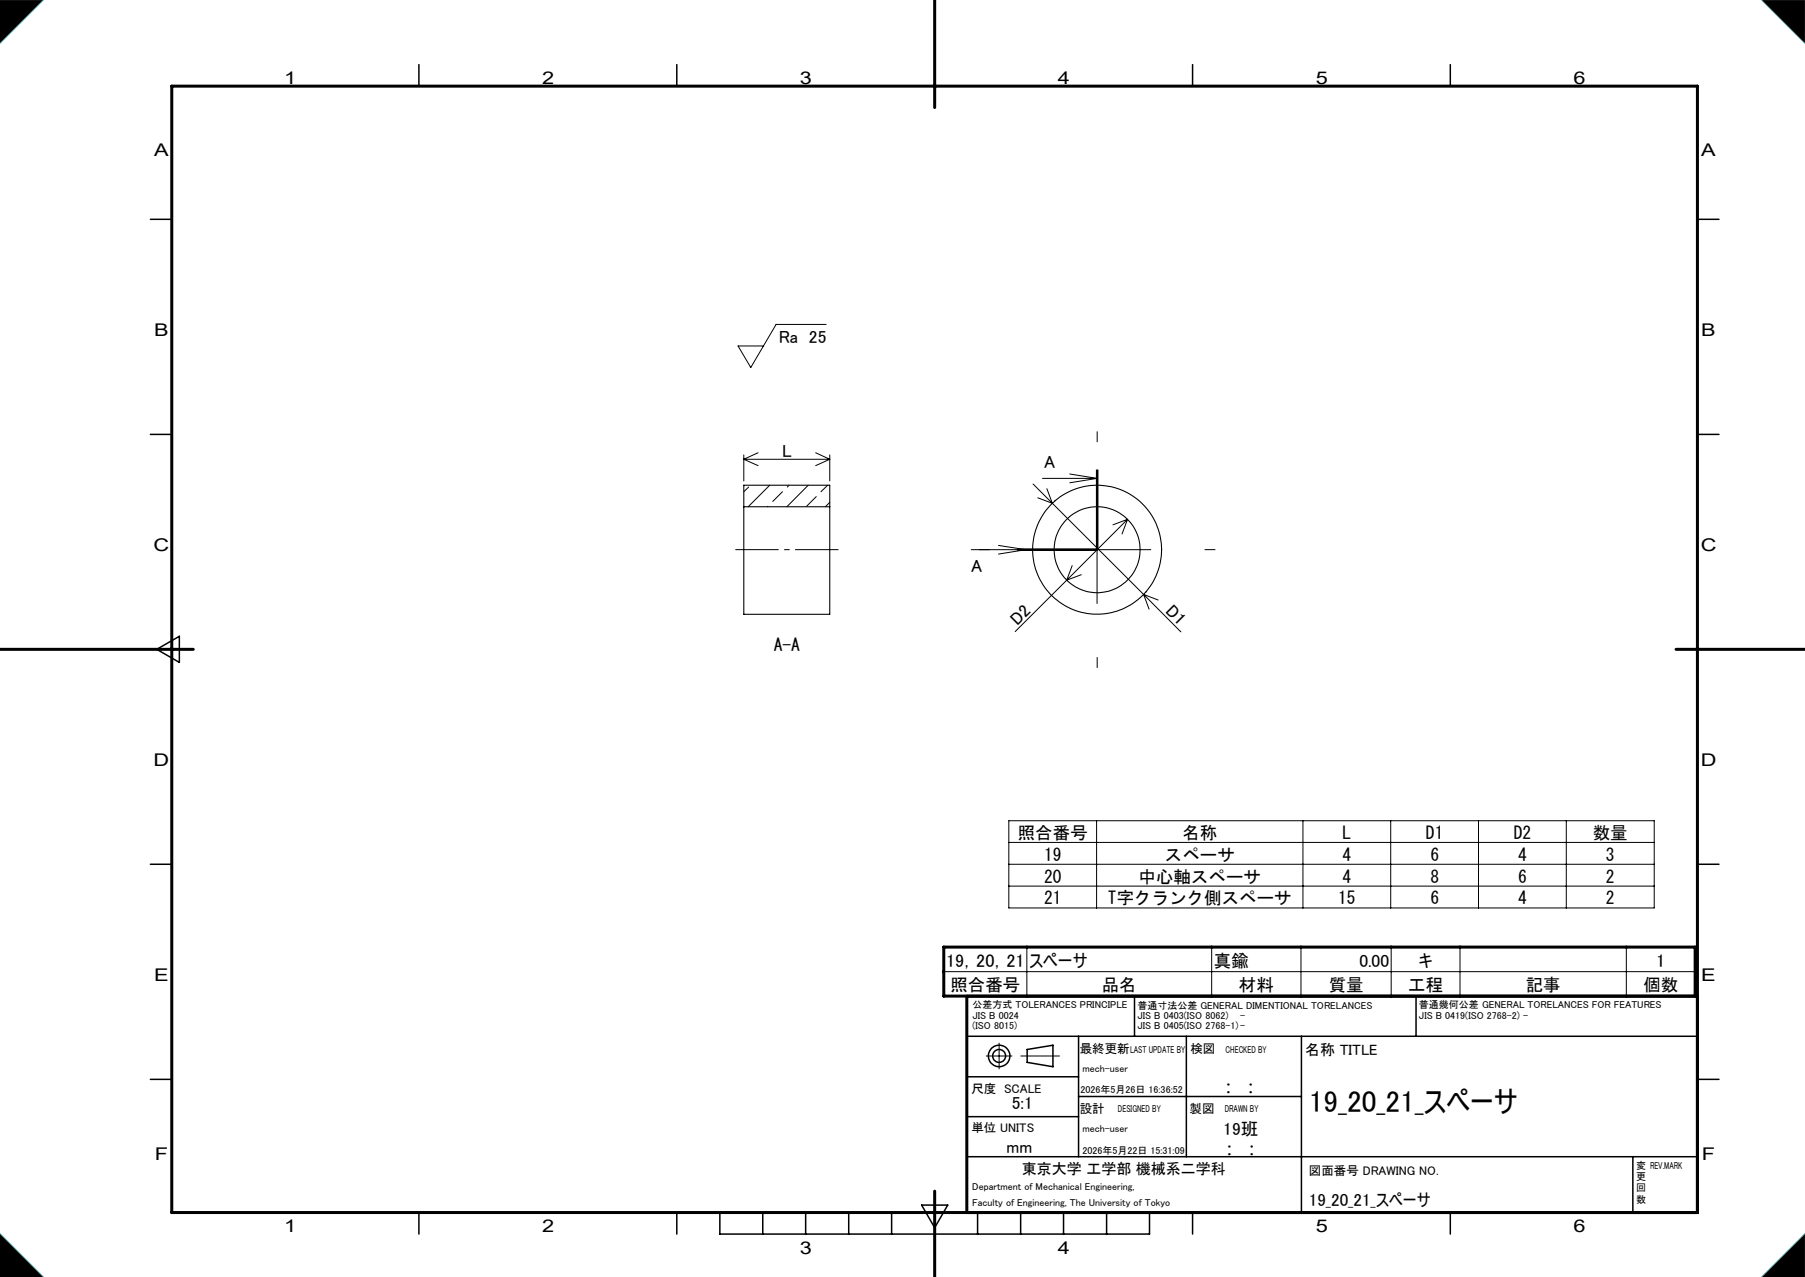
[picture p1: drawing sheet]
<svg xmlns="http://www.w3.org/2000/svg" width="420mm" height="297mm" viewBox="0 0 420 297" stroke-linecap="round" stroke-linejoin="round" font-family="sans-serif">
<g fill="none" stroke="#000" stroke-width=".25">
<path d="M173.1 117.9v25h20v-25M173.1 117.9v-5h20v5M173.1 117.9h20"/>
<circle cx="255.3" cy="127.9" r="15"/>
<circle cx="255.3" cy="127.9" r="10"/>
</g>
<g fill="none" stroke="#000" stroke-width=".23">
<path d="M0 0h10l-10 10zM410 0h10v10zM192.2 75.5h-11.6l-5.9 10-3-5h6M173.1 105.8v6.1M173.1 106.8h20M173.1 106.8l3.3 1.5M174.2 113.3l-1.1 1.1M176.4 105.3l-3.3 1.5M178.7 117.8l-.1 .1M179.1 112.9l-5 5M182.1 114.4l-2.3 2.2M183.6 112.9l-.4 .4"/>
<path d="M188.1 112.9l-5 5M189.8 105.3l3.3 1.5M189.9 115.5l-2.2 2.3M192.6 112.9l-1.6 1.5M193.1 116.8l-1 1.1M193.1 105.8v6.1M193.1 106.8l-3.3 1.5M240.4 112.6l4.5 4.4M241.5 115.8l3.4 1.2M242.6 111.3h12.7M243.6 113.7l1.3 3.3M244.9 117l21.2 21.3"/>
<path d="M245.6 116.3l-.2 .3M248.9 110.2l6.4 1.1M255.1 109.2v9.3zM255.1 118.5v9.3M255.3 115.4v25M255.3 111.3l-6.4 1M255.3 109.2v18.6M255.5 109.2v18.6M226 127.8h41.8M232.3 126.9l6.4 .9-6.4 1.1M236.7 127.7h18.6M236.7 128h18.6"/>
<path d="M248.2 134.9l-12 12M249.5 131.5l-1.3 3.4M251.6 133.7l-3.4 1.2M262.4 120.8l-14.2 14.1M262.4 120.8l-3.4 1.3M262.4 120.8l-1.3 3.4M266.1 138.3l8.7 8.7M266.1 138.3l3.4 1.3M266.1 138.3l1.3 3.4M266.8 137.5l-.2 .3M234.7 190.9h150.2v20.3h-150.2zM234.7 195.9h150.2"/>
<path d="M255.2 190.9v20.3M303.2 190.9v20.3M323.6 190.9v20.3M344 190.9v20.3M364.5 190.9v20.3M234.7 201h150.2M234.7 206.1h150.2M219.6 226h174.8M238.9 220.3v11.4M281.9 220.3v11.4M302.7 220.3v11.4M323.7 220.3v11.4"/>
<path d="M339.7 220.3v11.4M378.4 220.3v11.4M229.5 245.6h6M232.5 242.6v6M237.5 245.6h9M0 287l10 10h-10zM410 297l10-10v10z"/>
</g>
<g fill="none" stroke="#000" stroke-width=".35">
<path d="M97.5 15v5M157.5 15v5M277.5 15v5M337.5 15v5M35 51h5M395 51h5M35 101h5M395 101h5M36.5 151l5.2-3v6.1zM35 201h5M395 201h5M264 231.7v9.3"/>
<path d="M329.5 231.7v9.3M35 251h5M225 241h170M225 250.4h26M225 259.7h26M245 248.1v-5l-6 1v3l6 1M251 241v28M251 255h51.8M276 241v28M302.8 241v41M395 251h5M225 269h170"/>
<path d="M379.9 269v13M97.5 282v5M157.5 282v5M167.5 282v5h100v-5M177.5 282v5M187.5 282v5M197.5 282v5M207.5 282v5M214.5 280.3h6l-3 5.2zM227.5 282v5M237.5 282v5M247.5 282v5"/>
<path d="M257.5 282v5M277.5 282v5M337.5 282v5"/>
<circle cx="232.5" cy="245.6" r="2.5"/>
<circle cx="232.5" cy="245.6" r="1.5"/>
</g>
<path d="M217.5 0v25M40 20h355v262h-355zM0 151h45M390 151h30M219.6 220.3h174.8v11.4h-174.8zM395 231.7h-170v50.3M217.5 277v20" fill="none" stroke="#000" stroke-width=".7"/>
<path d="M0 0h10l-10 10zM410 0h10v10zM0 287l10 10h-10zM410 297l10-10v10z" fill="none" stroke="#0ff" stroke-width=".23"/>
<path d="M0 0v10l10-10zM410 0l10 10v-10zM410 297h10v-10zM0 287v10h10z" fill-rule="evenodd" fill="#000"/>
<path d="M255.3 102.8v-2.5M230.3 127.8h-2.5M280.3 127.8h2.5M255.3 152.8v2.5" fill="none" stroke="#000" stroke-width=".23" stroke-dasharray="30.5 1.3 1.3 1.3" stroke-linecap="butt"/>
<path d="M171.1 127.8h24" fill="none" stroke="#000" stroke-width=".23" stroke-dasharray="30.5 1.3 1.3 1.3" stroke-dashoffset="20.4" stroke-linecap="butt"/>
<path d="M255.3 127.8v-18.6M255.3 127.8h-18.6" fill="none" stroke="#000" stroke-width=".23" stroke-dasharray="6.3 1.3 1.3 1.3" stroke-dashoffset="4" stroke-linecap="butt"/>
<text font-size="7" x="304.6" y="258.7">19_20_21_スペーサ</text>
<g font-size="4.2">
<text x="220.1" y="224.9">19，20，21</text>
<text x="239.4" y="224.9">スペーサ</text>
<text x="385.4" y="224.9">1</text>
</g>
<g font-size="4.1">
<text x="66.1" y="19.6">1</text>
<text x="126.1" y="19.6">2</text>
<text x="186.1" y="19.6">3</text>
<text x="246.1" y="19.6">4</text>
<text x="306.1" y="19.6">5</text>
<text x="366.1" y="19.6">6</text>
<text x="35.9" y="36.3">A</text>
<text x="395.9" y="36.3">A</text>
<text x="35.9" y="78.1">B</text>
<text x="181.3" y="79.9">Ra 25</text>
<text x="395.9" y="78.1">B</text>
<text x="182" y="106.2">L</text>
<text x="242.9" y="109">A</text>
<text x="35.8" y="128.1">C</text>
<text x="395.8" y="128.1">C</text>
<text x="226" y="133.1">A</text>
<text x="271" y="142.4" transform="rotate(45 271 142.4)">D1</text>
<text x="236.7" y="145.6" transform="rotate(-45 236.7 145.6)">D2</text>
<text x="180" y="151.5">A-A</text>
<text x="35.8" y="178.1">D</text>
<text x="395.8" y="178.1">D</text>
<text x="236.8" y="195.1">照合番号</text>
<text x="275.1" y="195.1">名称</text>
<text x="312.4" y="195.1">L</text>
<text x="331.8" y="195.1">D1</text>
<text x="352.2" y="195.1">D2</text>
<text x="370.6" y="195.1">数量</text>
<text x="242.9" y="200.2">19</text>
<text x="271.1" y="200.2">スペーサ</text>
<text x="312.4" y="200.2">4</text>
<text x="332.8" y="200.2">6</text>
<text x="353.3" y="200.2">4</text>
<text x="373.7" y="200.2">3</text>
<text x="242.9" y="205.3">20</text>
<text x="264.9" y="205.3">中心軸スペーサ</text>
<text x="312.4" y="205.3">4</text>
<text x="332.8" y="205.3">8</text>
<text x="353.3" y="205.3">6</text>
<text x="373.7" y="205.3">2</text>
<text x="242.9" y="210.3">21</text>
<text x="257.8" y="210.3">T字クランク側スペーサ</text>
<text x="311.4" y="210.3">15</text>
<text x="332.8" y="210.3">6</text>
<text x="353.3" y="210.3">4</text>
<text x="373.7" y="210.3">2</text>
<text x="282.4" y="224.8">真鍮</text>
<text x="316.3" y="224.8">0.00</text>
<text x="330.1" y="224.8">キ</text>
<text x="35.9" y="228.1">E</text>
<text x="221.1" y="230.5">照合番号</text>
<text x="256.4" y="230.5">品名</text>
<text x="288.3" y="230.5">材料</text>
<text x="309.2" y="230.5">質量</text>
<text x="327.7" y="230.5">工程</text>
<text x="355" y="230.5">記事</text>
<text x="382.4" y="230.5">個数</text>
<text x="395.9" y="228.1">E</text>
<text x="285.2" y="254.2">:</text>
<text x="290.4" y="254.2">:</text>
<text x="235.5" y="258">5:1</text>
<text x="284.6" y="264">19班</text>
<text x="36" y="269.8">F</text>
<text x="234.2" y="268.3">mm</text>
<text x="285.4" y="268.7">:</text>
<text x="290.6" y="268.7">:</text>
<text x="396" y="269.8">F</text>
<text x="304.6" y="280.5">19_20_21_スペーサ</text>
<text x="66.1" y="286.6">1</text>
<text x="126.1" y="286.6">2</text>
<text x="306.1" y="286.6">5</text>
<text x="366.1" y="286.6">6</text>
<text x="186.1" y="291.6">3</text>
<text x="246.1" y="291.6">4</text>
</g>
<g font-size="3.5">
<text x="303.7" y="245.4">名称 TITLE</text>
<text x="237.7" y="273">東京大学 工学部 機械系二学科</text>
</g>
<g font-size="2.9">
<text x="251.3" y="244.9">最終更新</text>
<text x="277" y="244.9">検図</text>
<text x="226" y="254.1">尺度 SCALE</text>
<text x="226" y="263.2">単位 UNITS</text>
<text x="251.3" y="258.7">設計</text>
<text x="276.8" y="258.8">製図</text>
<text x="304.6" y="273.3">図面番号 DRAWING NO.</text>
</g>
<g font-size="2.3">
<text x="226.3" y="234.5">公差方式 TOLERANCES PRINCIPLE</text>
<text x="226.3" y="236.9">JIS B 0024</text>
<text x="226.3" y="239.3">(ISO 8015)</text>
<text x="264.7" y="234.6">普通寸法公差 GENERAL DIMENTIONAL TORELANCES</text>
<text x="264.7" y="237">JIS B 0403(ISO 8062)</text>
<text x="264.7" y="239.4">JIS B 0405(ISO 2768-1)-</text>
<text x="288.6" y="237">-</text>
<text x="330.2" y="234.5">普通幾何公差 GENERAL TORELANCES FOR FEATURES</text>
<text x="330.2" y="236.9">JIS B 0419(ISO 2768-2) -</text>
<text x="263" y="244.9">LAST UPDATE BY</text>
<text x="285.2" y="244.8">CHECKED BY</text>
<text x="251.9" y="249.4">mech-user</text>
<text x="251.4" y="254.1">2026年5月26日 16:36:52</text>
<text x="251.9" y="263.3">mech-user</text>
<text x="260.1" y="258.7">DESIGNED BY</text>
<text x="285" y="258.7">DRAWN BY</text>
<text x="251.9" y="268.3">2026年5月22日 15:31:09</text>
<text x="380.7" y="274.4">更</text>
<text x="380.7" y="271.8">変 REV.MARK</text>
<text x="226.2" y="280.5">Faculty of Engineering, The University of Tokyo</text>
<text x="226.2" y="276.8">Department of Mechanical Engineering,</text>
<text x="380.7" y="279.7">数</text>
<text x="380.7" y="277.1">回</text>
</g>
</svg>
